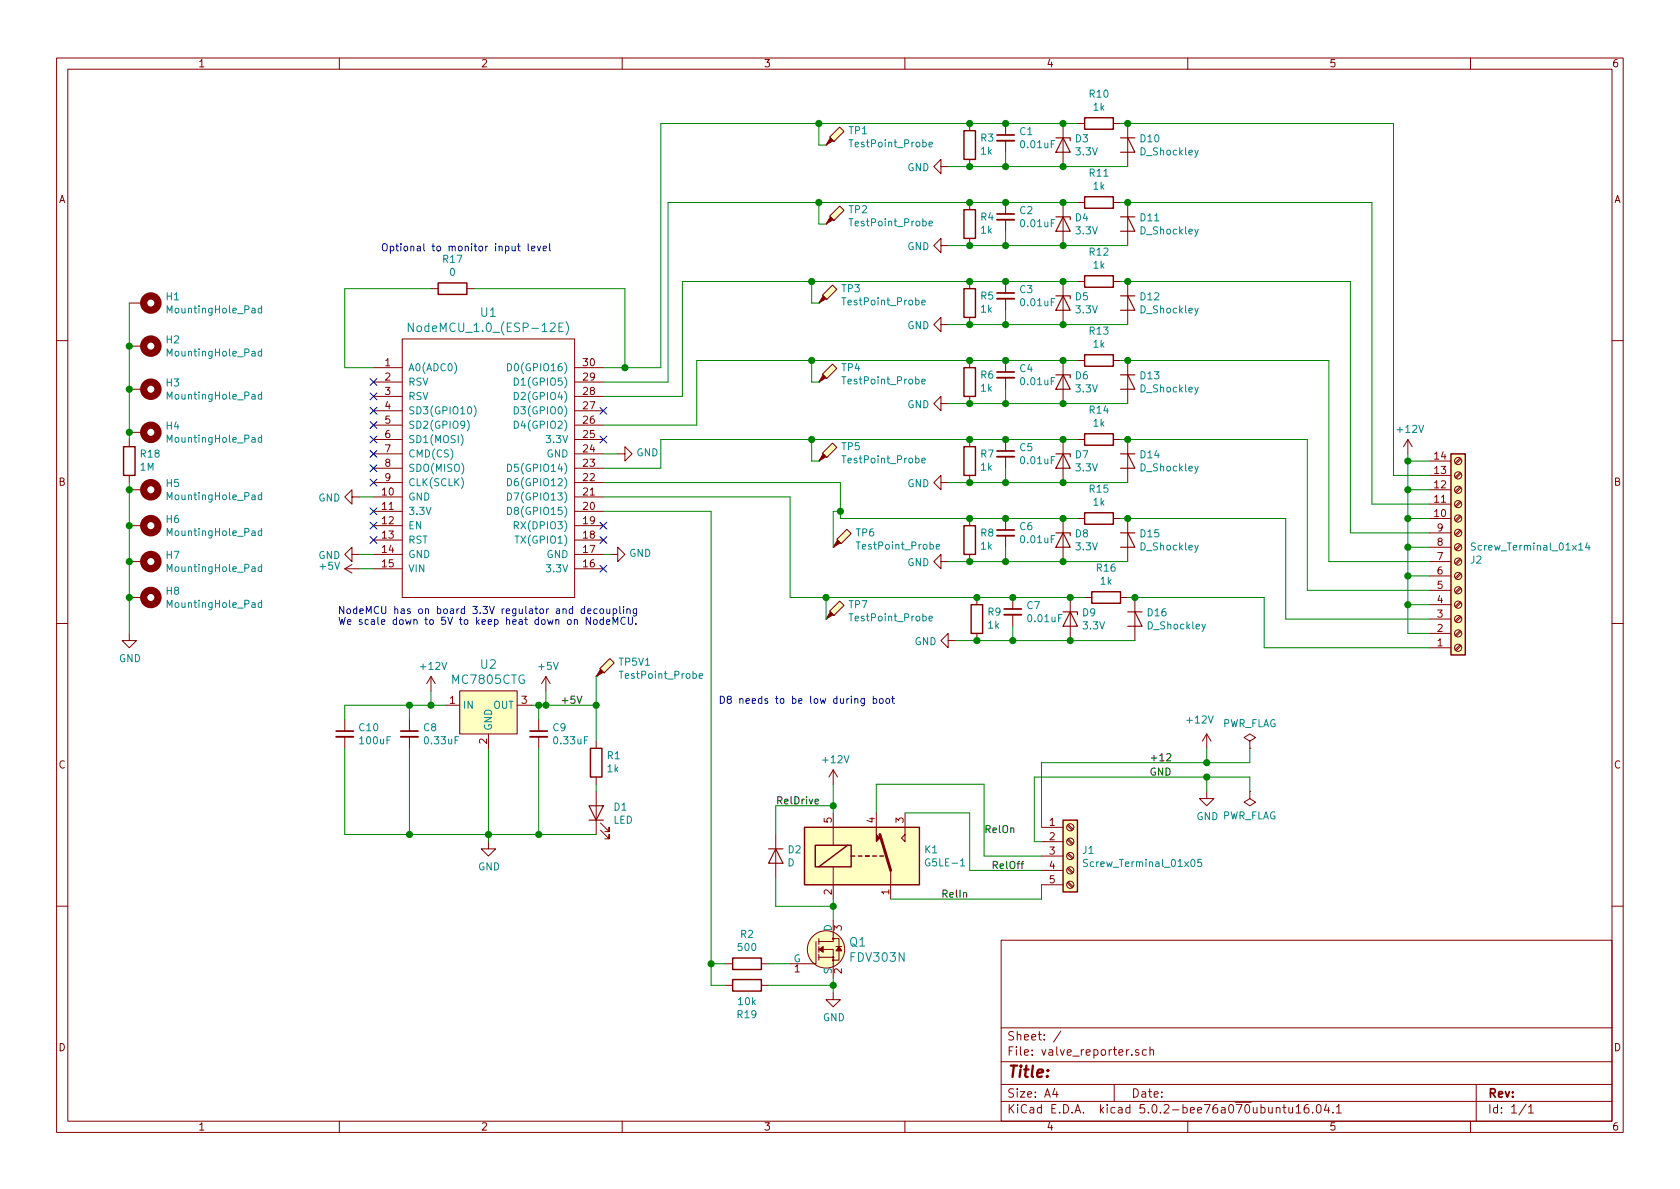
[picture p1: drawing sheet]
EESchema Schematic File Version 4
LIBS:valve_reporter-cache
EELAYER 26 0
EELAYER END
$Descr A4 11693 8268
encoding utf-8
Sheet 1 1
Title ""
Date ""
Rev ""
Comp ""
Comment1 ""
Comment2 ""
Comment3 ""
Comment4 ""
$EndDescr
$Comp
L valve_reporter-rescue:NodeMCU_1.0_(ESP-12E)-ESP8266 U1
U 1 1
P 3400 3250
F 0 "U1" H 3400 4337 60  0000 C CNN
F 1 "NodeMCU_1.0_(ESP-12E)" H 3400 4231 60  0000 C CNN
F 2 "ESP8266:NodeMCU-LoLinV3" H 2800 2400 60  0001 C CNN
F 3 "" H 2800 2400 60  0000 C CNN
	1    3400 3250
	1    0    0    -1  
$EndComp
$Comp
L power:GND #PWR0101
U 1 1
P 3400 5850
F 0 "#PWR0101" H 3400 5600 50  0001 C CNN
F 1 "GND" H 3405 5677 50  0000 C CNN
F 2 "" H 3400 5850 50  0001 C CNN
F 3 "" H 3400 5850 50  0001 C CNN
	1    3400 5850
	1    0    0    -1  
$EndComp
$Comp
L power:+12V #PWR0102
U 1 1
P 3000 4800
F 0 "#PWR0102" H 3000 4650 50  0001 C CNN
F 1 "+12V" H 3015 4973 50  0000 C CNN
F 2 "" H 3000 4800 50  0001 C CNN
F 3 "" H 3000 4800 50  0001 C CNN
	1    3000 4800
	1    0    0    -1  
$EndComp
Wire Wire Line
	3700 4900 3750 4900
Wire Wire Line
	3400 5200 3400 5800
Text Notes 5000 4900 0    50   ~ 0
D8 needs to be low during boot
$Comp
L power:GND #PWR0106
U 1 1
P 2500 3850
F 0 "#PWR0106" H 2500 3600 50  0001 C CNN
F 1 "GND" V 2505 3722 50  0000 R CNN
F 2 "" H 2500 3850 50  0001 C CNN
F 3 "" H 2500 3850 50  0001 C CNN
	1    2500 3850
	0    1    1    0   
$EndComp
$Comp
L power:GND #PWR0107
U 1 1
P 2500 3450
F 0 "#PWR0107" H 2500 3200 50  0001 C CNN
F 1 "GND" V 2505 3322 50  0000 R CNN
F 2 "" H 2500 3450 50  0001 C CNN
F 3 "" H 2500 3450 50  0001 C CNN
	1    2500 3450
	0    1    1    0   
$EndComp
$Comp
L power:GND #PWR0108
U 1 1
P 4250 3850
F 0 "#PWR0108" H 4250 3600 50  0001 C CNN
F 1 "GND" V 4255 3722 50  0000 R CNN
F 2 "" H 4250 3850 50  0001 C CNN
F 3 "" H 4250 3850 50  0001 C CNN
	1    4250 3850
	0    -1   -1   0   
$EndComp
$Comp
L power:GND #PWR0109
U 1 1
P 4300 3150
F 0 "#PWR0109" H 4300 2900 50  0001 C CNN
F 1 "GND" V 4305 3022 50  0000 R CNN
F 2 "" H 4300 3150 50  0001 C CNN
F 3 "" H 4300 3150 50  0001 C CNN
	1    4300 3150
	0    -1   -1   0   
$EndComp
Wire Wire Line
	4300 3150 4200 3150
Wire Wire Line
	2500 3850 2600 3850
Wire Wire Line
	2500 3450 2600 3450
$Comp
L Connector:Screw_Terminal_01x14 J2
U 1 1
P 10150 3900
F 0 "J2" H 10230 3892 50  0000 L CNN
F 1 "Screw_Terminal_01x14" H 10230 3801 50  0000 L CNN
F 2 "TerminalBlock_Phoenix:TerminalBlock_Phoenix_PT-1,5-14-3.5-H_1x14_P3.50mm_Horizontal_valve_rep" H 10150 3900 50  0001 C CNN
F 3 "~" H 10150 3900 50  0001 C CNN
	1    10150 3900
	1    0    0    1   
$EndComp
$Comp
L power:+12V #PWR0110
U 1 1
P 9800 3150
F 0 "#PWR0110" H 9800 3000 50  0001 C CNN
F 1 "+12V" H 9815 3323 50  0000 C CNN
F 2 "" H 9800 3150 50  0001 C CNN
F 3 "" H 9800 3150 50  0001 C CNN
	1    9800 3150
	1    0    0    -1  
$EndComp
$Comp
L Device:R R16
U 1 1
P 7700 4150
F 0 "R16" V 7493 4150 50  0000 C CNN
F 1 "1k" V 7584 4150 50  0000 C CNN
F 2 "Resistor_SMD:R_1206_3216Metric_Pad1.42x1.75mm_HandSolder" V 7630 4150 50  0001 C CNN
F 3 "~" H 7700 4150 50  0001 C CNN
	1    7700 4150
	0    1    1    0   
$EndComp
$Comp
L Device:D_Zener D9
U 1 1
P 7450 4300
F 0 "D9" V 7404 4379 50  0000 L CNN
F 1 "3.3V" V 7495 4379 50  0000 L CNN
F 2 "Diode_SMD:D_SOD-323_HandSoldering" H 7450 4300 50  0001 C CNN
F 3 "~" H 7450 4300 50  0001 C CNN
	1    7450 4300
	0    1    1    0   
$EndComp
$Comp
L Device:C_Small C7
U 1 1
P 7050 4250
F 0 "C7" H 7142 4296 50  0000 L CNN
F 1 "0.01uF" H 7142 4205 50  0000 L CNN
F 2 "Capacitor_SMD:C_1206_3216Metric_Pad1.42x1.75mm_HandSolder" H 7050 4250 50  0001 C CNN
F 3 "~" H 7050 4250 50  0001 C CNN
	1    7050 4250
	1    0    0    -1  
$EndComp
$Comp
L Device:R R9
U 1 1
P 6800 4300
F 0 "R9" H 6730 4254 50  0000 R CNN
F 1 "1k" H 6730 4345 50  0000 R CNN
F 2 "Resistor_SMD:R_1206_3216Metric_Pad1.42x1.75mm_HandSolder" V 6730 4300 50  0001 C CNN
F 3 "~" H 6800 4300 50  0001 C CNN
	1    6800 4300
	-1   0    0    1   
$EndComp
Wire Wire Line
	7900 4150 7850 4150
Wire Wire Line
	7050 4150 6800 4150
$Comp
L power:GND #PWR0111
U 1 1
P 6650 4450
F 0 "#PWR0111" H 6650 4200 50  0001 C CNN
F 1 "GND" V 6655 4322 50  0000 R CNN
F 2 "" H 6650 4450 50  0001 C CNN
F 3 "" H 6650 4450 50  0001 C CNN
	1    6650 4450
	0    1    1    0   
$EndComp
Wire Wire Line
	6800 4450 7050 4450
Wire Wire Line
	7050 4450 7050 4350
Connection ~ 7050 4450
Wire Wire Line
	7050 4450 7450 4450
Wire Wire Line
	4250 3850 4200 3850
$Comp
L Device:D_Shockley D16
U 1 1
P 7900 4300
F 0 "D16" V 7854 4379 50  0000 L CNN
F 1 "D_Shockley" V 7945 4379 50  0000 L CNN
F 2 "Diode_SMD:D_SOD-323_HandSoldering" H 7900 4300 50  0001 C CNN
F 3 "~" H 7900 4300 50  0001 C CNN
	1    7900 4300
	0    1    1    0   
$EndComp
Connection ~ 7050 4150
Wire Wire Line
	7050 4150 7450 4150
Connection ~ 7450 4150
Connection ~ 7450 4450
Wire Wire Line
	7450 4150 7550 4150
Wire Wire Line
	7450 4450 7900 4450
Wire Wire Line
	6800 4450 6650 4450
Connection ~ 6800 4450
$Comp
L Relay:G5LE-1 K1
U 1 1
P 6000 5950
F 0 "K1" H 6430 5996 50  0000 L CNN
F 1 "G5LE-1" H 6430 5905 50  0000 L CNN
F 2 "Relay_THT:Relay_SPDT_Omron-G5LE-1" H 6450 5900 50  0001 L CNN
F 3 "http://www.omron.com/ecb/products/pdf/en-g5le.pdf" H 6000 5550 50  0001 C CNN
	1    6000 5950
	1    0    0    -1  
$EndComp
$Comp
L Device:D D2
U 1 1
P 5400 5950
F 0 "D2" V 5354 6029 50  0000 L CNN
F 1 "D" V 5445 6029 50  0000 L CNN
F 2 "Diode_SMD:D_1206_3216Metric_Pad1.42x1.75mm_HandSolder" H 5400 5950 50  0001 C CNN
F 3 "~" H 5400 5950 50  0001 C CNN
	1    5400 5950
	0    1    1    0   
$EndComp
$Comp
L Device:R R2
U 1 1
P 5200 6700
F 0 "R2" V 4993 6700 50  0000 C CNN
F 1 "500" V 5084 6700 50  0000 C CNN
F 2 "Resistor_SMD:R_1206_3216Metric_Pad1.42x1.75mm_HandSolder" V 5130 6700 50  0001 C CNN
F 3 "~" H 5200 6700 50  0001 C CNN
	1    5200 6700
	0    1    1    0   
$EndComp
$Comp
L power:+12V #PWR0112
U 1 1
P 5800 5450
F 0 "#PWR0112" H 5800 5300 50  0001 C CNN
F 1 "+12V" H 5815 5623 50  0000 C CNN
F 2 "" H 5800 5450 50  0001 C CNN
F 3 "" H 5800 5450 50  0001 C CNN
	1    5800 5450
	1    0    0    -1  
$EndComp
Wire Wire Line
	5800 6400 5800 6300
Wire Wire Line
	5800 5650 5800 5600
Wire Wire Line
	5400 5800 5400 5600
Wire Wire Line
	5400 5600 5800 5600
Connection ~ 5800 5600
Wire Wire Line
	5800 5600 5800 5450
Wire Wire Line
	5400 6100 5400 6300
Wire Wire Line
	5400 6300 5800 6300
Connection ~ 5800 6300
Wire Wire Line
	5800 6300 5800 6250
$Comp
L power:GND #PWR0113
U 1 1
P 5800 6900
F 0 "#PWR0113" H 5800 6650 50  0001 C CNN
F 1 "GND" H 5805 6727 50  0000 C CNN
F 2 "" H 5800 6900 50  0001 C CNN
F 3 "" H 5800 6900 50  0001 C CNN
	1    5800 6900
	1    0    0    -1  
$EndComp
Wire Wire Line
	5800 6900 5800 6850
Wire Wire Line
	6100 5650 6100 5450
$Comp
L Device:R R15
U 1 1
P 7650 3600
F 0 "R15" V 7443 3600 50  0000 C CNN
F 1 "1k" V 7534 3600 50  0000 C CNN
F 2 "Resistor_SMD:R_1206_3216Metric_Pad1.42x1.75mm_HandSolder" V 7580 3600 50  0001 C CNN
F 3 "~" H 7650 3600 50  0001 C CNN
	1    7650 3600
	0    1    1    0   
$EndComp
$Comp
L Device:D_Zener D8
U 1 1
P 7400 3750
F 0 "D8" V 7354 3829 50  0000 L CNN
F 1 "3.3V" V 7445 3829 50  0000 L CNN
F 2 "Diode_SMD:D_SOD-323_HandSoldering" H 7400 3750 50  0001 C CNN
F 3 "~" H 7400 3750 50  0001 C CNN
	1    7400 3750
	0    1    1    0   
$EndComp
$Comp
L Device:C_Small C6
U 1 1
P 7000 3700
F 0 "C6" H 7092 3746 50  0000 L CNN
F 1 "0.01uF" H 7092 3655 50  0000 L CNN
F 2 "Capacitor_SMD:C_1206_3216Metric_Pad1.42x1.75mm_HandSolder" H 7000 3700 50  0001 C CNN
F 3 "~" H 7000 3700 50  0001 C CNN
	1    7000 3700
	1    0    0    -1  
$EndComp
$Comp
L Device:R R8
U 1 1
P 6750 3750
F 0 "R8" H 6680 3704 50  0000 R CNN
F 1 "1k" H 6680 3795 50  0000 R CNN
F 2 "Resistor_SMD:R_1206_3216Metric_Pad1.42x1.75mm_HandSolder" V 6680 3750 50  0001 C CNN
F 3 "~" H 6750 3750 50  0001 C CNN
	1    6750 3750
	-1   0    0    1   
$EndComp
Wire Wire Line
	7850 3600 7800 3600
Wire Wire Line
	7000 3600 6750 3600
$Comp
L power:GND #PWR0114
U 1 1
P 6600 3900
F 0 "#PWR0114" H 6600 3650 50  0001 C CNN
F 1 "GND" V 6605 3772 50  0000 R CNN
F 2 "" H 6600 3900 50  0001 C CNN
F 3 "" H 6600 3900 50  0001 C CNN
	1    6600 3900
	0    1    1    0   
$EndComp
Wire Wire Line
	6750 3900 7000 3900
Wire Wire Line
	7000 3900 7000 3800
Connection ~ 7000 3900
Wire Wire Line
	7000 3900 7400 3900
$Comp
L Device:D_Shockley D15
U 1 1
P 7850 3750
F 0 "D15" V 7804 3829 50  0000 L CNN
F 1 "D_Shockley" V 7895 3829 50  0000 L CNN
F 2 "Diode_SMD:D_SOD-323_HandSoldering" H 7850 3750 50  0001 C CNN
F 3 "~" H 7850 3750 50  0001 C CNN
	1    7850 3750
	0    1    1    0   
$EndComp
Connection ~ 7000 3600
Wire Wire Line
	7000 3600 7400 3600
Connection ~ 7400 3600
Connection ~ 7400 3900
Wire Wire Line
	7400 3600 7500 3600
Wire Wire Line
	7400 3900 7850 3900
Wire Wire Line
	6750 3900 6600 3900
Connection ~ 6750 3900
$Comp
L Device:R R14
U 1 1
P 7650 3050
F 0 "R14" V 7443 3050 50  0000 C CNN
F 1 "1k" V 7534 3050 50  0000 C CNN
F 2 "Resistor_SMD:R_1206_3216Metric_Pad1.42x1.75mm_HandSolder" V 7580 3050 50  0001 C CNN
F 3 "~" H 7650 3050 50  0001 C CNN
	1    7650 3050
	0    1    1    0   
$EndComp
$Comp
L Device:D_Zener D7
U 1 1
P 7400 3200
F 0 "D7" V 7354 3279 50  0000 L CNN
F 1 "3.3V" V 7445 3279 50  0000 L CNN
F 2 "Diode_SMD:D_SOD-323_HandSoldering" H 7400 3200 50  0001 C CNN
F 3 "~" H 7400 3200 50  0001 C CNN
	1    7400 3200
	0    1    1    0   
$EndComp
$Comp
L Device:C_Small C5
U 1 1
P 7000 3150
F 0 "C5" H 7092 3196 50  0000 L CNN
F 1 "0.01uF" H 7092 3105 50  0000 L CNN
F 2 "Capacitor_SMD:C_1206_3216Metric_Pad1.42x1.75mm_HandSolder" H 7000 3150 50  0001 C CNN
F 3 "~" H 7000 3150 50  0001 C CNN
	1    7000 3150
	1    0    0    -1  
$EndComp
$Comp
L Device:R R7
U 1 1
P 6750 3200
F 0 "R7" H 6680 3154 50  0000 R CNN
F 1 "1k" H 6680 3245 50  0000 R CNN
F 2 "Resistor_SMD:R_1206_3216Metric_Pad1.42x1.75mm_HandSolder" V 6680 3200 50  0001 C CNN
F 3 "~" H 6750 3200 50  0001 C CNN
	1    6750 3200
	-1   0    0    1   
$EndComp
Wire Wire Line
	7850 3050 7800 3050
Wire Wire Line
	7000 3050 6750 3050
$Comp
L power:GND #PWR0115
U 1 1
P 6600 3350
F 0 "#PWR0115" H 6600 3100 50  0001 C CNN
F 1 "GND" V 6605 3222 50  0000 R CNN
F 2 "" H 6600 3350 50  0001 C CNN
F 3 "" H 6600 3350 50  0001 C CNN
	1    6600 3350
	0    1    1    0   
$EndComp
Wire Wire Line
	6750 3350 7000 3350
Wire Wire Line
	7000 3350 7000 3250
Connection ~ 7000 3350
Wire Wire Line
	7000 3350 7400 3350
$Comp
L Device:D_Shockley D14
U 1 1
P 7850 3200
F 0 "D14" V 7804 3279 50  0000 L CNN
F 1 "D_Shockley" V 7895 3279 50  0000 L CNN
F 2 "Diode_SMD:D_SOD-323_HandSoldering" H 7850 3200 50  0001 C CNN
F 3 "~" H 7850 3200 50  0001 C CNN
	1    7850 3200
	0    1    1    0   
$EndComp
Connection ~ 7000 3050
Wire Wire Line
	7000 3050 7400 3050
Connection ~ 7400 3050
Connection ~ 7400 3350
Wire Wire Line
	7400 3050 7500 3050
Wire Wire Line
	7400 3350 7850 3350
Wire Wire Line
	6750 3350 6600 3350
Connection ~ 6750 3350
$Comp
L Device:R R13
U 1 1
P 7650 2500
F 0 "R13" V 7443 2500 50  0000 C CNN
F 1 "1k" V 7534 2500 50  0000 C CNN
F 2 "Resistor_SMD:R_1206_3216Metric_Pad1.42x1.75mm_HandSolder" V 7580 2500 50  0001 C CNN
F 3 "~" H 7650 2500 50  0001 C CNN
	1    7650 2500
	0    1    1    0   
$EndComp
$Comp
L Device:D_Zener D6
U 1 1
P 7400 2650
F 0 "D6" V 7354 2729 50  0000 L CNN
F 1 "3.3V" V 7445 2729 50  0000 L CNN
F 2 "Diode_SMD:D_SOD-323_HandSoldering" H 7400 2650 50  0001 C CNN
F 3 "~" H 7400 2650 50  0001 C CNN
	1    7400 2650
	0    1    1    0   
$EndComp
$Comp
L Device:C_Small C4
U 1 1
P 7000 2600
F 0 "C4" H 7092 2646 50  0000 L CNN
F 1 "0.01uF" H 7092 2555 50  0000 L CNN
F 2 "Capacitor_SMD:C_1206_3216Metric_Pad1.42x1.75mm_HandSolder" H 7000 2600 50  0001 C CNN
F 3 "~" H 7000 2600 50  0001 C CNN
	1    7000 2600
	1    0    0    -1  
$EndComp
$Comp
L Device:R R6
U 1 1
P 6750 2650
F 0 "R6" H 6680 2604 50  0000 R CNN
F 1 "1k" H 6680 2695 50  0000 R CNN
F 2 "Resistor_SMD:R_1206_3216Metric_Pad1.42x1.75mm_HandSolder" V 6680 2650 50  0001 C CNN
F 3 "~" H 6750 2650 50  0001 C CNN
	1    6750 2650
	-1   0    0    1   
$EndComp
Wire Wire Line
	7850 2500 7800 2500
Wire Wire Line
	7000 2500 6750 2500
$Comp
L power:GND #PWR0116
U 1 1
P 6600 2800
F 0 "#PWR0116" H 6600 2550 50  0001 C CNN
F 1 "GND" V 6605 2672 50  0000 R CNN
F 2 "" H 6600 2800 50  0001 C CNN
F 3 "" H 6600 2800 50  0001 C CNN
	1    6600 2800
	0    1    1    0   
$EndComp
Wire Wire Line
	6750 2800 7000 2800
Wire Wire Line
	7000 2800 7000 2700
Connection ~ 7000 2800
Wire Wire Line
	7000 2800 7400 2800
$Comp
L Device:D_Shockley D13
U 1 1
P 7850 2650
F 0 "D13" V 7804 2729 50  0000 L CNN
F 1 "D_Shockley" V 7895 2729 50  0000 L CNN
F 2 "Diode_SMD:D_SOD-323_HandSoldering" H 7850 2650 50  0001 C CNN
F 3 "~" H 7850 2650 50  0001 C CNN
	1    7850 2650
	0    1    1    0   
$EndComp
Connection ~ 7000 2500
Wire Wire Line
	7000 2500 7400 2500
Connection ~ 7400 2500
Connection ~ 7400 2800
Wire Wire Line
	7400 2500 7500 2500
Wire Wire Line
	7400 2800 7850 2800
Wire Wire Line
	6750 2800 6600 2800
Connection ~ 6750 2800
$Comp
L Device:R R12
U 1 1
P 7650 1950
F 0 "R12" V 7443 1950 50  0000 C CNN
F 1 "1k" V 7534 1950 50  0000 C CNN
F 2 "Resistor_SMD:R_1206_3216Metric_Pad1.42x1.75mm_HandSolder" V 7580 1950 50  0001 C CNN
F 3 "~" H 7650 1950 50  0001 C CNN
	1    7650 1950
	0    1    1    0   
$EndComp
$Comp
L Device:D_Zener D5
U 1 1
P 7400 2100
F 0 "D5" V 7354 2179 50  0000 L CNN
F 1 "3.3V" V 7445 2179 50  0000 L CNN
F 2 "Diode_SMD:D_SOD-323_HandSoldering" H 7400 2100 50  0001 C CNN
F 3 "~" H 7400 2100 50  0001 C CNN
	1    7400 2100
	0    1    1    0   
$EndComp
$Comp
L Device:C_Small C3
U 1 1
P 7000 2050
F 0 "C3" H 7092 2096 50  0000 L CNN
F 1 "0.01uF" H 7092 2005 50  0000 L CNN
F 2 "Capacitor_SMD:C_1206_3216Metric_Pad1.42x1.75mm_HandSolder" H 7000 2050 50  0001 C CNN
F 3 "~" H 7000 2050 50  0001 C CNN
	1    7000 2050
	1    0    0    -1  
$EndComp
$Comp
L Device:R R5
U 1 1
P 6750 2100
F 0 "R5" H 6680 2054 50  0000 R CNN
F 1 "1k" H 6680 2145 50  0000 R CNN
F 2 "Resistor_SMD:R_1206_3216Metric_Pad1.42x1.75mm_HandSolder" V 6680 2100 50  0001 C CNN
F 3 "~" H 6750 2100 50  0001 C CNN
	1    6750 2100
	-1   0    0    1   
$EndComp
Wire Wire Line
	7850 1950 7800 1950
Wire Wire Line
	7000 1950 6750 1950
$Comp
L power:GND #PWR0117
U 1 1
P 6600 2250
F 0 "#PWR0117" H 6600 2000 50  0001 C CNN
F 1 "GND" V 6605 2122 50  0000 R CNN
F 2 "" H 6600 2250 50  0001 C CNN
F 3 "" H 6600 2250 50  0001 C CNN
	1    6600 2250
	0    1    1    0   
$EndComp
Wire Wire Line
	6750 2250 7000 2250
Wire Wire Line
	7000 2250 7000 2150
Connection ~ 7000 2250
Wire Wire Line
	7000 2250 7400 2250
$Comp
L Device:D_Shockley D12
U 1 1
P 7850 2100
F 0 "D12" V 7804 2179 50  0000 L CNN
F 1 "D_Shockley" V 7895 2179 50  0000 L CNN
F 2 "Diode_SMD:D_SOD-323_HandSoldering" H 7850 2100 50  0001 C CNN
F 3 "~" H 7850 2100 50  0001 C CNN
	1    7850 2100
	0    1    1    0   
$EndComp
Connection ~ 7000 1950
Wire Wire Line
	7000 1950 7400 1950
Connection ~ 7400 1950
Connection ~ 7400 2250
Wire Wire Line
	7400 1950 7500 1950
Wire Wire Line
	7400 2250 7850 2250
Wire Wire Line
	6750 2250 6600 2250
Connection ~ 6750 2250
$Comp
L Device:R R11
U 1 1
P 7650 1400
F 0 "R11" V 7443 1400 50  0000 C CNN
F 1 "1k" V 7534 1400 50  0000 C CNN
F 2 "Resistor_SMD:R_1206_3216Metric_Pad1.42x1.75mm_HandSolder" V 7580 1400 50  0001 C CNN
F 3 "~" H 7650 1400 50  0001 C CNN
	1    7650 1400
	0    1    1    0   
$EndComp
$Comp
L Device:D_Zener D4
U 1 1
P 7400 1550
F 0 "D4" V 7354 1629 50  0000 L CNN
F 1 "3.3V" V 7445 1629 50  0000 L CNN
F 2 "Diode_SMD:D_SOD-323_HandSoldering" H 7400 1550 50  0001 C CNN
F 3 "~" H 7400 1550 50  0001 C CNN
	1    7400 1550
	0    1    1    0   
$EndComp
$Comp
L Device:C_Small C2
U 1 1
P 7000 1500
F 0 "C2" H 7092 1546 50  0000 L CNN
F 1 "0.01uF" H 7092 1455 50  0000 L CNN
F 2 "Capacitor_SMD:C_1206_3216Metric_Pad1.42x1.75mm_HandSolder" H 7000 1500 50  0001 C CNN
F 3 "~" H 7000 1500 50  0001 C CNN
	1    7000 1500
	1    0    0    -1  
$EndComp
$Comp
L Device:R R4
U 1 1
P 6750 1550
F 0 "R4" H 6680 1504 50  0000 R CNN
F 1 "1k" H 6680 1595 50  0000 R CNN
F 2 "Resistor_SMD:R_1206_3216Metric_Pad1.42x1.75mm_HandSolder" V 6680 1550 50  0001 C CNN
F 3 "~" H 6750 1550 50  0001 C CNN
	1    6750 1550
	-1   0    0    1   
$EndComp
Wire Wire Line
	7850 1400 7800 1400
Wire Wire Line
	7000 1400 6750 1400
$Comp
L power:GND #PWR0118
U 1 1
P 6600 1700
F 0 "#PWR0118" H 6600 1450 50  0001 C CNN
F 1 "GND" V 6605 1572 50  0000 R CNN
F 2 "" H 6600 1700 50  0001 C CNN
F 3 "" H 6600 1700 50  0001 C CNN
	1    6600 1700
	0    1    1    0   
$EndComp
Wire Wire Line
	6750 1700 7000 1700
Wire Wire Line
	7000 1700 7000 1600
Connection ~ 7000 1700
Wire Wire Line
	7000 1700 7400 1700
$Comp
L Device:D_Shockley D11
U 1 1
P 7850 1550
F 0 "D11" V 7804 1629 50  0000 L CNN
F 1 "D_Shockley" V 7895 1629 50  0000 L CNN
F 2 "Diode_SMD:D_SOD-323_HandSoldering" H 7850 1550 50  0001 C CNN
F 3 "~" H 7850 1550 50  0001 C CNN
	1    7850 1550
	0    1    1    0   
$EndComp
Connection ~ 7000 1400
Wire Wire Line
	7000 1400 7400 1400
Connection ~ 7400 1400
Connection ~ 7400 1700
Wire Wire Line
	7400 1400 7500 1400
Wire Wire Line
	7400 1700 7850 1700
Wire Wire Line
	6750 1700 6600 1700
Connection ~ 6750 1700
$Comp
L Device:R R10
U 1 1
P 7650 850
F 0 "R10" V 7443 850 50  0000 C CNN
F 1 "1k" V 7534 850 50  0000 C CNN
F 2 "Resistor_SMD:R_1206_3216Metric_Pad1.42x1.75mm_HandSolder" V 7580 850 50  0001 C CNN
F 3 "~" H 7650 850 50  0001 C CNN
	1    7650 850 
	0    1    1    0   
$EndComp
$Comp
L Device:D_Zener D3
U 1 1
P 7400 1000
F 0 "D3" V 7354 1079 50  0000 L CNN
F 1 "3.3V" V 7445 1079 50  0000 L CNN
F 2 "Diode_SMD:D_SOD-323_HandSoldering" H 7400 1000 50  0001 C CNN
F 3 "~" H 7400 1000 50  0001 C CNN
	1    7400 1000
	0    1    1    0   
$EndComp
$Comp
L Device:C_Small C1
U 1 1
P 7000 950
F 0 "C1" H 7092 996 50  0000 L CNN
F 1 "0.01uF" H 7092 905 50  0000 L CNN
F 2 "Capacitor_SMD:C_1206_3216Metric_Pad1.42x1.75mm_HandSolder" H 7000 950 50  0001 C CNN
F 3 "~" H 7000 950 50  0001 C CNN
	1    7000 950 
	1    0    0    -1  
$EndComp
$Comp
L Device:R R3
U 1 1
P 6750 1000
F 0 "R3" H 6680 954 50  0000 R CNN
F 1 "1k" H 6680 1045 50  0000 R CNN
F 2 "Resistor_SMD:R_1206_3216Metric_Pad1.42x1.75mm_HandSolder" V 6680 1000 50  0001 C CNN
F 3 "~" H 6750 1000 50  0001 C CNN
	1    6750 1000
	-1   0    0    1   
$EndComp
Wire Wire Line
	7850 850  7800 850 
Wire Wire Line
	7000 850  6750 850 
$Comp
L power:GND #PWR0119
U 1 1
P 6600 1150
F 0 "#PWR0119" H 6600 900 50  0001 C CNN
F 1 "GND" V 6605 1022 50  0000 R CNN
F 2 "" H 6600 1150 50  0001 C CNN
F 3 "" H 6600 1150 50  0001 C CNN
	1    6600 1150
	0    1    1    0   
$EndComp
Wire Wire Line
	6750 1150 7000 1150
Wire Wire Line
	7000 1150 7000 1050
Connection ~ 7000 1150
Wire Wire Line
	7000 1150 7400 1150
$Comp
L Device:D_Shockley D10
U 1 1
P 7850 1000
F 0 "D10" V 7804 1079 50  0000 L CNN
F 1 "D_Shockley" V 7895 1079 50  0000 L CNN
F 2 "Diode_SMD:D_SOD-323_HandSoldering" H 7850 1000 50  0001 C CNN
F 3 "~" H 7850 1000 50  0001 C CNN
	1    7850 1000
	0    1    1    0   
$EndComp
Connection ~ 7000 850 
Wire Wire Line
	7000 850  7400 850 
Connection ~ 7400 850 
Connection ~ 7400 1150
Wire Wire Line
	7400 850  7500 850 
Wire Wire Line
	7400 1150 7850 1150
Wire Wire Line
	6750 1150 6600 1150
Connection ~ 6750 1150
Wire Wire Line
	4950 3550 4200 3550
Wire Wire Line
	6200 6250 7250 6250
Wire Wire Line
	7250 6250 7250 6150
Wire Wire Line
	7250 6050 6750 6050
Wire Wire Line
	6750 6050 6750 5650
Wire Wire Line
	6750 5650 6300 5650
Wire Wire Line
	7250 5950 6850 5950
Wire Wire Line
	6850 5950 6850 5450
Wire Wire Line
	6850 5450 6100 5450
Wire Wire Line
	4200 2550 4350 2550
Wire Wire Line
	4600 2550 4600 850 
Wire Wire Line
	4600 850  5700 850 
Connection ~ 6750 850 
Wire Wire Line
	6750 1400 5700 1400
Wire Wire Line
	4650 1400 4650 2650
Wire Wire Line
	4650 2650 4200 2650
Connection ~ 6750 1400
Wire Wire Line
	4200 2750 4750 2750
Wire Wire Line
	4750 2750 4750 1950
Wire Wire Line
	4750 1950 5650 1950
Connection ~ 6750 1950
Wire Wire Line
	6750 2500 5650 2500
Wire Wire Line
	4850 2500 4850 2950
Wire Wire Line
	4850 2950 4200 2950
Connection ~ 6750 2500
Wire Wire Line
	6750 3050 5650 3050
Wire Wire Line
	4600 3050 4600 3250
Wire Wire Line
	4600 3250 4200 3250
Connection ~ 6750 3050
Wire Wire Line
	6750 3600 5850 3600
Wire Wire Line
	5850 3600 5850 3550
Wire Wire Line
	5850 3350 4200 3350
Connection ~ 6750 3600
Wire Wire Line
	6800 4150 5750 4150
Wire Wire Line
	5500 4150 5500 3450
Wire Wire Line
	5500 3450 4200 3450
Connection ~ 6800 4150
Wire Wire Line
	9700 3300 9700 850 
Wire Wire Line
	9700 850  7850 850 
Connection ~ 7850 850 
Wire Wire Line
	9550 3500 9550 1400
Wire Wire Line
	9550 1400 7850 1400
Connection ~ 7850 1400
Wire Wire Line
	9400 3700 9400 1950
Wire Wire Line
	9400 1950 7850 1950
Connection ~ 7850 1950
Wire Wire Line
	9250 3900 9250 2500
Wire Wire Line
	9250 2500 7850 2500
Connection ~ 7850 2500
Wire Wire Line
	9100 4100 9100 3050
Wire Wire Line
	9100 3050 7850 3050
Connection ~ 7850 3050
Wire Wire Line
	8950 4300 8950 3600
Wire Wire Line
	8950 3600 7850 3600
Connection ~ 7850 3600
Wire Wire Line
	8800 4500 8800 4150
Wire Wire Line
	8800 4150 7900 4150
Connection ~ 7900 4150
$Comp
L power:+12V #PWR0120
U 1 1
P 8400 5200
F 0 "#PWR0120" H 8400 5050 50  0001 C CNN
F 1 "+12V" H 8350 5400 50  0000 C CNN
F 2 "" H 8400 5200 50  0001 C CNN
F 3 "" H 8400 5200 50  0001 C CNN
	1    8400 5200
	1    0    0    -1  
$EndComp
$Comp
L power:GND #PWR0121
U 1 1
P 8400 5500
F 0 "#PWR0121" H 8400 5250 50  0001 C CNN
F 1 "GND" H 8405 5327 50  0000 C CNN
F 2 "" H 8400 5500 50  0001 C CNN
F 3 "" H 8400 5500 50  0001 C CNN
	1    8400 5500
	1    0    0    -1  
$EndComp
Wire Wire Line
	8400 5300 8400 5200
Wire Wire Line
	8400 5400 8400 5500
$Comp
L Device:LED D1
U 1 1
P 4150 5650
F 0 "D1" V 4188 5533 50  0000 R CNN
F 1 "LED" V 4097 5533 50  0000 R CNN
F 2 "LED_SMD:LED_1206_3216Metric_Pad1.42x1.75mm_HandSolder" H 4150 5650 50  0001 C CNN
F 3 "~" H 4150 5650 50  0001 C CNN
	1    4150 5650
	0    -1   -1   0   
$EndComp
$Comp
L Device:R R1
U 1 1
P 4150 5300
F 0 "R1" H 4080 5254 50  0000 R CNN
F 1 "1k" H 4080 5345 50  0000 R CNN
F 2 "Resistor_SMD:R_1206_3216Metric_Pad1.42x1.75mm_HandSolder" V 4080 5300 50  0001 C CNN
F 3 "~" H 4150 5300 50  0001 C CNN
	1    4150 5300
	-1   0    0    1   
$EndComp
Wire Wire Line
	4150 5450 4150 5500
Connection ~ 3800 4900
Wire Wire Line
	2600 2550 2400 2550
Wire Wire Line
	2400 2550 2400 2000
Wire Wire Line
	4350 2000 4350 2550
Connection ~ 4350 2550
Wire Wire Line
	4350 2550 4600 2550
NoConn ~ 2600 2650
NoConn ~ 2600 2750
NoConn ~ 2600 2850
NoConn ~ 2600 2950
NoConn ~ 2600 3050
NoConn ~ 2600 3150
NoConn ~ 2600 3250
NoConn ~ 2600 3350
NoConn ~ 2600 3650
NoConn ~ 2600 3750
NoConn ~ 4200 3750
NoConn ~ 4200 3650
NoConn ~ 4200 2850
Wire Wire Line
	3800 4800 3800 4900
$Comp
L valve_reporter-rescue:MC7805CTG-dk_PMIC-Voltage-Regulators-Linear U2
U 1 1
P 3400 4900
F 0 "U2" H 3400 5187 60  0000 C CNN
F 1 "MC7805CTG" H 3400 5081 60  0000 C CNN
F 2 "digikey-footprints:TO-220-3" H 3600 5100 60  0001 L CNN
F 3 "http://www.onsemi.com/pub/Collateral/MC7800-D.PDF" H 3600 5200 60  0001 L CNN
F 4 "MC7805CTGOS-ND" H 3600 5300 60  0001 L CNN "Digi-Key_PN"
F 5 "MC7805CTG" H 3600 5400 60  0001 L CNN "MPN"
F 6 "Integrated Circuits (ICs)" H 3600 5500 60  0001 L CNN "Category"
F 7 "PMIC - Voltage Regulators - Linear" H 3600 5600 60  0001 L CNN "Family"
F 8 "http://www.onsemi.com/pub/Collateral/MC7800-D.PDF" H 3600 5700 60  0001 L CNN "DK_Datasheet_Link"
F 9 "/product-detail/en/on-semiconductor/MC7805CTG/MC7805CTGOS-ND/919333" H 3600 5800 60  0001 L CNN "DK_Detail_Page"
F 10 "IC REG LINEAR 5V 1A TO220AB" H 3600 5900 60  0001 L CNN "Description"
F 11 "ON Semiconductor" H 3600 6000 60  0001 L CNN "Manufacturer"
F 12 "Active" H 3600 6100 60  0001 L CNN "Status"
	1    3400 4900
	1    0    0    -1  
$EndComp
$Comp
L power:+5V #PWR0103
U 1 1
P 3800 4800
F 0 "#PWR0103" H 3800 4650 50  0001 C CNN
F 1 "+5V" H 3815 4973 50  0000 C CNN
F 2 "" H 3800 4800 50  0001 C CNN
F 3 "" H 3800 4800 50  0001 C CNN
	1    3800 4800
	1    0    0    -1  
$EndComp
$Comp
L power:+5V #PWR0104
U 1 1
P 2500 3950
F 0 "#PWR0104" H 2500 3800 50  0001 C CNN
F 1 "+5V" V 2515 4078 50  0000 L CNN
F 2 "" H 2500 3950 50  0001 C CNN
F 3 "" H 2500 3950 50  0001 C CNN
	1    2500 3950
	0    -1   -1   0   
$EndComp
Wire Wire Line
	2500 3950 2600 3950
NoConn ~ 4200 3950
NoConn ~ 4200 3050
NoConn ~ 2600 3550
$Comp
L power:PWR_FLAG #FLG0101
U 1 1
P 8700 5200
F 0 "#FLG0101" H 8700 5275 50  0001 C CNN
F 1 "PWR_FLAG" H 8700 5374 50  0000 C CNN
F 2 "" H 8700 5200 50  0001 C CNN
F 3 "~" H 8700 5200 50  0001 C CNN
	1    8700 5200
	1    0    0    -1  
$EndComp
$Comp
L power:PWR_FLAG #FLG0102
U 1 1
P 8700 5500
F 0 "#FLG0102" H 8700 5575 50  0001 C CNN
F 1 "PWR_FLAG" H 8700 5673 50  0000 C CNN
F 2 "" H 8700 5500 50  0001 C CNN
F 3 "~" H 8700 5500 50  0001 C CNN
	1    8700 5500
	-1   0    0    1   
$EndComp
Wire Wire Line
	8700 5200 8700 5300
Wire Wire Line
	8700 5300 8400 5300
Connection ~ 8400 5300
Wire Wire Line
	8700 5500 8700 5400
Wire Wire Line
	8700 5400 8400 5400
Connection ~ 8400 5400
Text Label 8000 5300 0    50   ~ 0
+12
Text Label 8000 5400 0    50   ~ 0
GND
Text Label 3900 4900 0    50   ~ 0
+5V
$Comp
L Device:R R17
U 1 1
P 3150 2000
F 0 "R17" V 2943 2000 50  0000 C CNN
F 1 "0" V 3034 2000 50  0000 C CNN
F 2 "Resistor_SMD:R_1206_3216Metric_Pad1.42x1.75mm_HandSolder" V 3080 2000 50  0001 C CNN
F 3 "~" H 3150 2000 50  0001 C CNN
	1    3150 2000
	0    1    1    0   
$EndComp
Wire Wire Line
	2400 2000 3000 2000
Wire Wire Line
	3300 2000 4350 2000
$Comp
L Mechanical:MountingHole_Pad H1
U 1 1
P 1000 2100
F 0 "H1" V 954 2250 50  0000 L CNN
F 1 "MountingHole_Pad" V 1045 2250 50  0000 L CNN
F 2 "MountingHole:MountingHole_3.2mm_M3_ISO7380_Pad" H 1000 2100 50  0001 C CNN
F 3 "~" H 1000 2100 50  0001 C CNN
	1    1000 2100
	0    1    1    0   
$EndComp
$Comp
L Mechanical:MountingHole_Pad H2
U 1 1
P 1000 2400
F 0 "H2" V 954 2550 50  0000 L CNN
F 1 "MountingHole_Pad" V 1045 2550 50  0000 L CNN
F 2 "MountingHole:MountingHole_3.2mm_M3_ISO7380_Pad" H 1000 2400 50  0001 C CNN
F 3 "~" H 1000 2400 50  0001 C CNN
	1    1000 2400
	0    1    1    0   
$EndComp
$Comp
L Mechanical:MountingHole_Pad H3
U 1 1
P 1000 2700
F 0 "H3" V 954 2850 50  0000 L CNN
F 1 "MountingHole_Pad" V 1045 2850 50  0000 L CNN
F 2 "MountingHole:MountingHole_3.2mm_M3_ISO7380_Pad" H 1000 2700 50  0001 C CNN
F 3 "~" H 1000 2700 50  0001 C CNN
	1    1000 2700
	0    1    1    0   
$EndComp
$Comp
L Mechanical:MountingHole_Pad H4
U 1 1
P 1000 3000
F 0 "H4" V 954 3150 50  0000 L CNN
F 1 "MountingHole_Pad" V 1045 3150 50  0000 L CNN
F 2 "MountingHole:MountingHole_3.2mm_M3_ISO7380_Pad" H 1000 3000 50  0001 C CNN
F 3 "~" H 1000 3000 50  0001 C CNN
	1    1000 3000
	0    1    1    0   
$EndComp
$Comp
L power:GND #PWR0105
U 1 1
P 900 4400
F 0 "#PWR0105" H 900 4150 50  0001 C CNN
F 1 "GND" H 905 4227 50  0000 C CNN
F 2 "" H 900 4400 50  0001 C CNN
F 3 "" H 900 4400 50  0001 C CNN
	1    900  4400
	1    0    0    -1  
$EndComp
Wire Wire Line
	900  4400 900  4150
$Comp
L Connector:Screw_Terminal_01x05 J1
U 1 1
P 7450 5950
F 0 "J1" H 7530 5992 50  0000 L CNN
F 1 "Screw_Terminal_01x05" H 7530 5901 50  0000 L CNN
F 2 "TerminalBlock_Phoenix:TerminalBlock_Phoenix_PT-1,5-5-5.0-H_1x05_P5.00mm_Horizontal_valve_rep" H 7450 5950 50  0001 C CNN
F 3 "~" H 7450 5950 50  0001 C CNN
	1    7450 5950
	1    0    0    -1  
$EndComp
Wire Wire Line
	7250 5850 7200 5850
Wire Wire Line
	7200 5850 7200 5400
Wire Wire Line
	7200 5400 8400 5400
Wire Wire Line
	7250 5750 7250 5300
Wire Wire Line
	7250 5300 8400 5300
$Comp
L Device:C_Small C8
U 1 1
P 2850 5100
F 0 "C8" H 2942 5146 50  0000 L CNN
F 1 "0.33uF" H 2942 5055 50  0000 L CNN
F 2 "Capacitor_SMD:C_1206_3216Metric_Pad1.42x1.75mm_HandSolder" H 2850 5100 50  0001 C CNN
F 3 "~" H 2850 5100 50  0001 C CNN
	1    2850 5100
	1    0    0    -1  
$EndComp
$Comp
L Device:C_Small C9
U 1 1
P 3750 5100
F 0 "C9" H 3842 5146 50  0000 L CNN
F 1 "0.33uF" H 3842 5055 50  0000 L CNN
F 2 "Capacitor_SMD:C_1206_3216Metric_Pad1.42x1.75mm_HandSolder" H 3750 5100 50  0001 C CNN
F 3 "~" H 3750 5100 50  0001 C CNN
	1    3750 5100
	1    0    0    -1  
$EndComp
Wire Wire Line
	4150 5150 4150 4900
Wire Wire Line
	3800 4900 4150 4900
Wire Wire Line
	3750 5000 3750 4900
Connection ~ 3750 4900
Wire Wire Line
	3750 4900 3800 4900
Wire Wire Line
	2850 5000 2850 4900
Wire Wire Line
	2850 4900 3000 4900
Connection ~ 3000 4900
Wire Wire Line
	3000 4900 3000 4800
Wire Wire Line
	3100 4900 3000 4900
Wire Wire Line
	2850 5200 2850 5800
Wire Wire Line
	2850 5800 3400 5800
Connection ~ 3400 5800
Wire Wire Line
	3400 5800 3400 5850
Wire Wire Line
	4150 5800 3750 5800
Wire Wire Line
	3750 5200 3750 5800
Connection ~ 3750 5800
Wire Wire Line
	3750 5800 3400 5800
Wire Wire Line
	9950 3200 9800 3200
Wire Wire Line
	9800 3200 9800 3150
Wire Wire Line
	9950 3400 9800 3400
Wire Wire Line
	9800 3400 9800 3200
Connection ~ 9800 3200
Wire Wire Line
	9950 3600 9800 3600
Wire Wire Line
	9800 3600 9800 3400
Connection ~ 9800 3400
Wire Wire Line
	9950 3800 9800 3800
Wire Wire Line
	9800 3800 9800 3600
Connection ~ 9800 3600
Wire Wire Line
	9950 4000 9800 4000
Wire Wire Line
	9800 4000 9800 3800
Connection ~ 9800 3800
Wire Wire Line
	9950 4200 9800 4200
Wire Wire Line
	9800 4200 9800 4000
Connection ~ 9800 4000
Wire Wire Line
	9950 4400 9800 4400
Wire Wire Line
	9800 4400 9800 4200
Connection ~ 9800 4200
Wire Wire Line
	9950 3300 9700 3300
Wire Wire Line
	9950 3500 9550 3500
Wire Wire Line
	9950 3700 9400 3700
Wire Wire Line
	9950 3900 9250 3900
Wire Wire Line
	9950 4100 9100 4100
Wire Wire Line
	9950 4300 8950 4300
Wire Wire Line
	9950 4500 8800 4500
$Comp
L Mechanical:MountingHole_Pad H5
U 1 1
P 1000 3400
F 0 "H5" V 954 3550 50  0000 L CNN
F 1 "MountingHole_Pad" V 1045 3550 50  0000 L CNN
F 2 "MountingHole:MountingHole_3.2mm_M3_ISO7380_Pad" H 1000 3400 50  0001 C CNN
F 3 "~" H 1000 3400 50  0001 C CNN
	1    1000 3400
	0    1    1    0   
$EndComp
$Comp
L Mechanical:MountingHole_Pad H6
U 1 1
P 1000 3650
F 0 "H6" V 954 3800 50  0000 L CNN
F 1 "MountingHole_Pad" V 1045 3800 50  0000 L CNN
F 2 "MountingHole:MountingHole_3.2mm_M3_ISO7380_Pad" H 1000 3650 50  0001 C CNN
F 3 "~" H 1000 3650 50  0001 C CNN
	1    1000 3650
	0    1    1    0   
$EndComp
$Comp
L Mechanical:MountingHole_Pad H7
U 1 1
P 1000 3900
F 0 "H7" V 954 4050 50  0000 L CNN
F 1 "MountingHole_Pad" V 1045 4050 50  0000 L CNN
F 2 "MountingHole:MountingHole_3.2mm_M3_ISO7380_Pad" H 1000 3900 50  0001 C CNN
F 3 "~" H 1000 3900 50  0001 C CNN
	1    1000 3900
	0    1    1    0   
$EndComp
$Comp
L Mechanical:MountingHole_Pad H8
U 1 1
P 1000 4150
F 0 "H8" V 954 4300 50  0000 L CNN
F 1 "MountingHole_Pad" V 1045 4300 50  0000 L CNN
F 2 "MountingHole:MountingHole_3.2mm_M3_ISO7380_Pad" H 1000 4150 50  0001 C CNN
F 3 "~" H 1000 4150 50  0001 C CNN
	1    1000 4150
	0    1    1    0   
$EndComp
Connection ~ 900  3650
Wire Wire Line
	900  3650 900  3400
Connection ~ 900  3900
Wire Wire Line
	900  3900 900  3650
Connection ~ 900  4150
Wire Wire Line
	900  4150 900  3900
Text Label 6850 5800 0    50   ~ 0
RelOn
Text Label 6900 6050 0    50   ~ 0
RelOff
Text Label 6550 6250 0    50   ~ 0
RelIn
Text Label 5400 5600 0    50   ~ 0
RelDrive
$Comp
L Device:C_Small C10
U 1 1
P 2400 5100
F 0 "C10" H 2492 5146 50  0000 L CNN
F 1 "100uF" H 2492 5055 50  0000 L CNN
F 2 "Capacitor_SMD:C_2816_7142Metric_Pad3.20x4.45mm_HandSolder" H 2400 5100 50  0001 C CNN
F 3 "~" H 2400 5100 50  0001 C CNN
	1    2400 5100
	1    0    0    -1  
$EndComp
Wire Wire Line
	2400 5000 2400 4900
Wire Wire Line
	2400 4900 2850 4900
Connection ~ 2850 4900
Wire Wire Line
	2400 5200 2400 5800
Wire Wire Line
	2400 5800 2850 5800
Connection ~ 2850 5800
Text Notes 2650 1750 0    50   ~ 0
Optional to monitor input level
Text Notes 2350 4350 0    50   ~ 0
NodeMCU has on board 3.3V regulator and decoupling\nWe scale down to 5V to keep heat down on NodeMCU.
$Comp
L valve_reporter-rescue:FDV303N-dk_Transistors-FETs-MOSFETs-Single Q1
U 1 1
P 5800 6600
F 0 "Q1" H 5908 6653 60  0000 L CNN
F 1 "FDV303N" H 5908 6547 60  0000 L CNN
F 2 "Package_TO_SOT_SMD:TSOT-23_HandSoldering" H 6000 6800 60  0001 L CNN
F 3 "https://media.digikey.com/pdf/Data%20Sheets/Fairchild%20PDFs/FDV303N.pdf" H 6000 6900 60  0001 L CNN
F 4 "FDV303NCT-ND" H 6000 7000 60  0001 L CNN "Digi-Key_PN"
F 5 "FDV303N" H 6000 7100 60  0001 L CNN "MPN"
F 6 "Discrete Semiconductor Products" H 6000 7200 60  0001 L CNN "Category"
F 7 "Transistors - FETs, MOSFETs - Single" H 6000 7300 60  0001 L CNN "Family"
F 8 "https://media.digikey.com/pdf/Data%20Sheets/Fairchild%20PDFs/FDV303N.pdf" H 6000 7400 60  0001 L CNN "DK_Datasheet_Link"
F 9 "/product-detail/en/on-semiconductor/FDV303N/FDV303NCT-ND/458956" H 6000 7500 60  0001 L CNN "DK_Detail_Page"
F 10 "MOSFET N-CH 25V 680MA SOT-23" H 6000 7600 60  0001 L CNN "Description"
F 11 "ON Semiconductor" H 6000 7700 60  0001 L CNN "Manufacturer"
F 12 "Active" H 6000 7800 60  0001 L CNN "Status"
	1    5800 6600
	1    0    0    -1  
$EndComp
Wire Wire Line
	5350 6700 5500 6700
Wire Wire Line
	4950 6700 5050 6700
Wire Wire Line
	4950 3550 4950 6700
$Comp
L Device:R R19
U 1 1
P 5200 6850
F 0 "R19" V 4993 6850 50  0000 C CNN
F 1 "10k" V 5084 6850 50  0000 C CNN
F 2 "Resistor_SMD:R_1206_3216Metric_Pad1.42x1.75mm_HandSolder" V 5130 6850 50  0001 C CNN
F 3 "~" H 5200 6850 50  0001 C CNN
	1    5200 6850
	0    -1   -1   0   
$EndComp
Wire Wire Line
	4950 6700 4950 6850
Wire Wire Line
	4950 6850 5050 6850
Connection ~ 4950 6700
Wire Wire Line
	5350 6850 5800 6850
Connection ~ 5800 6850
Wire Wire Line
	5800 6850 5800 6800
$Comp
L Device:R R18
U 1 1
P 900 3200
F 0 "R18" H 830 3154 50  0000 R CNN
F 1 "1M" H 830 3245 50  0000 R CNN
F 2 "Resistor_SMD:R_1206_3216Metric_Pad1.42x1.75mm_HandSolder" V 830 3200 50  0001 C CNN
F 3 "~" H 900 3200 50  0001 C CNN
	1    900  3200
	-1   0    0    1   
$EndComp
Wire Wire Line
	900  3350 900  3400
Connection ~ 900  3400
Wire Wire Line
	900  3050 900  3000
Wire Wire Line
	900  3000 900  2700
Connection ~ 900  3000
Wire Wire Line
	900  2700 900  2400
Connection ~ 900  2700
Wire Wire Line
	900  2400 900  2100
Connection ~ 900  2400
$Comp
L Connector:TestPoint_Probe TP1
U 1 1
P 5750 1000
F 0 "TP1" H 5903 1102 50  0000 L CNN
F 1 "TestPoint_Probe" H 5903 1011 50  0000 L CNN
F 2 "TestPoint:TestPoint_THTPad_D2.0mm_Drill1.0mm" H 5950 1000 50  0001 C CNN
F 3 "~" H 5950 1000 50  0001 C CNN
	1    5750 1000
	1    0    0    -1  
$EndComp
$Comp
L Connector:TestPoint_Probe TP2
U 1 1
P 5750 1550
F 0 "TP2" H 5903 1652 50  0000 L CNN
F 1 "TestPoint_Probe" H 5903 1561 50  0000 L CNN
F 2 "TestPoint:TestPoint_THTPad_D2.0mm_Drill1.0mm" H 5950 1550 50  0001 C CNN
F 3 "~" H 5950 1550 50  0001 C CNN
	1    5750 1550
	1    0    0    -1  
$EndComp
$Comp
L Connector:TestPoint_Probe TP3
U 1 1
P 5700 2100
F 0 "TP3" H 5853 2202 50  0000 L CNN
F 1 "TestPoint_Probe" H 5853 2111 50  0000 L CNN
F 2 "TestPoint:TestPoint_THTPad_D2.0mm_Drill1.0mm" H 5900 2100 50  0001 C CNN
F 3 "~" H 5900 2100 50  0001 C CNN
	1    5700 2100
	1    0    0    -1  
$EndComp
$Comp
L Connector:TestPoint_Probe TP4
U 1 1
P 5700 2650
F 0 "TP4" H 5853 2752 50  0000 L CNN
F 1 "TestPoint_Probe" H 5853 2661 50  0000 L CNN
F 2 "TestPoint:TestPoint_THTPad_D2.0mm_Drill1.0mm" H 5900 2650 50  0001 C CNN
F 3 "~" H 5900 2650 50  0001 C CNN
	1    5700 2650
	1    0    0    -1  
$EndComp
$Comp
L Connector:TestPoint_Probe TP5
U 1 1
P 5700 3200
F 0 "TP5" H 5853 3302 50  0000 L CNN
F 1 "TestPoint_Probe" H 5853 3211 50  0000 L CNN
F 2 "TestPoint:TestPoint_THTPad_D2.0mm_Drill1.0mm" H 5900 3200 50  0001 C CNN
F 3 "~" H 5900 3200 50  0001 C CNN
	1    5700 3200
	1    0    0    -1  
$EndComp
$Comp
L Connector:TestPoint_Probe TP6
U 1 1
P 5800 3800
F 0 "TP6" H 5953 3902 50  0000 L CNN
F 1 "TestPoint_Probe" H 5953 3811 50  0000 L CNN
F 2 "TestPoint:TestPoint_THTPad_D2.0mm_Drill1.0mm" H 6000 3800 50  0001 C CNN
F 3 "~" H 6000 3800 50  0001 C CNN
	1    5800 3800
	1    0    0    -1  
$EndComp
$Comp
L Connector:TestPoint_Probe TP7
U 1 1
P 5750 4300
F 0 "TP7" H 5903 4402 50  0000 L CNN
F 1 "TestPoint_Probe" H 5903 4311 50  0000 L CNN
F 2 "TestPoint:TestPoint_THTPad_D2.0mm_Drill1.0mm" H 5950 4300 50  0001 C CNN
F 3 "~" H 5950 4300 50  0001 C CNN
	1    5750 4300
	1    0    0    -1  
$EndComp
Wire Wire Line
	5750 1000 5700 1000
Wire Wire Line
	5700 1000 5700 850 
Connection ~ 5700 850 
Wire Wire Line
	5700 850  6750 850 
Wire Wire Line
	5750 1550 5700 1550
Wire Wire Line
	5700 1550 5700 1400
Connection ~ 5700 1400
Wire Wire Line
	5700 1400 4650 1400
Wire Wire Line
	5700 2100 5650 2100
Wire Wire Line
	5650 2100 5650 1950
Connection ~ 5650 1950
Wire Wire Line
	5650 1950 6750 1950
Wire Wire Line
	5700 2650 5650 2650
Wire Wire Line
	5650 2650 5650 2500
Connection ~ 5650 2500
Wire Wire Line
	5650 2500 4850 2500
Wire Wire Line
	5700 3200 5650 3200
Wire Wire Line
	5650 3200 5650 3050
Connection ~ 5650 3050
Wire Wire Line
	5650 3050 4600 3050
Wire Wire Line
	5800 3800 5800 3550
Wire Wire Line
	5800 3550 5850 3550
Connection ~ 5850 3550
Wire Wire Line
	5850 3550 5850 3350
Wire Wire Line
	5750 4300 5750 4150
Connection ~ 5750 4150
Wire Wire Line
	5750 4150 5500 4150
$Comp
L Connector:TestPoint_Probe TP5V1
U 1 1
P 4150 4700
F 0 "TP5V1" H 4303 4802 50  0000 L CNN
F 1 "TestPoint_Probe" H 4303 4711 50  0000 L CNN
F 2 "TestPoint:TestPoint_THTPad_D2.0mm_Drill1.0mm" H 4350 4700 50  0001 C CNN
F 3 "~" H 4350 4700 50  0001 C CNN
	1    4150 4700
	1    0    0    -1  
$EndComp
Wire Wire Line
	4150 4900 4150 4700
Connection ~ 4150 4900
$Comp
L vacuum:LOGO #G1
U 1 1
P 2400 1250
F 0 "#G1" H 2400 1058 60  0001 C CNN
F 1 "LOGO" H 2400 1442 60  0001 C CNN
F 2 "" H 2400 1250 50  0001 C CNN
F 3 "" H 2400 1250 50  0001 C CNN
	1    2400 1250
	1    0    0    -1  
$EndComp
$Comp
L vacuum:LOGO #G2
U 1 1
P 10350 5200
F 0 "#G2" H 10350 5008 60  0001 C CNN
F 1 "LOGO" H 10350 5392 60  0001 C CNN
F 2 "" H 10350 5200 50  0001 C CNN
F 3 "" H 10350 5200 50  0001 C CNN
	1    10350 5200
	1    0    0    -1  
$EndComp
$Comp
L vacuum:LOGO #G?
U 1 1
P 1950 1100
F 0 "#G?" H 1950 908 60  0001 C CNN
F 1 "LOGO" H 1950 1292 60  0001 C CNN
F 2 "" H 1950 1100 50  0001 C CNN
F 3 "" H 1950 1100 50  0001 C CNN
	1    1950 1100
	1    0    0    -1  
$EndComp
$Comp
L vacuum:LOGO #G?
U 1 1
P 1850 1150
F 0 "#G?" H 1850 958 60  0001 C CNN
F 1 "LOGO" H 1850 1342 60  0001 C CNN
F 2 "" H 1850 1150 50  0001 C CNN
F 3 "" H 1850 1150 50  0001 C CNN
	1    1850 1150
	1    0    0    -1  
$EndComp
$EndSCHEMATC
